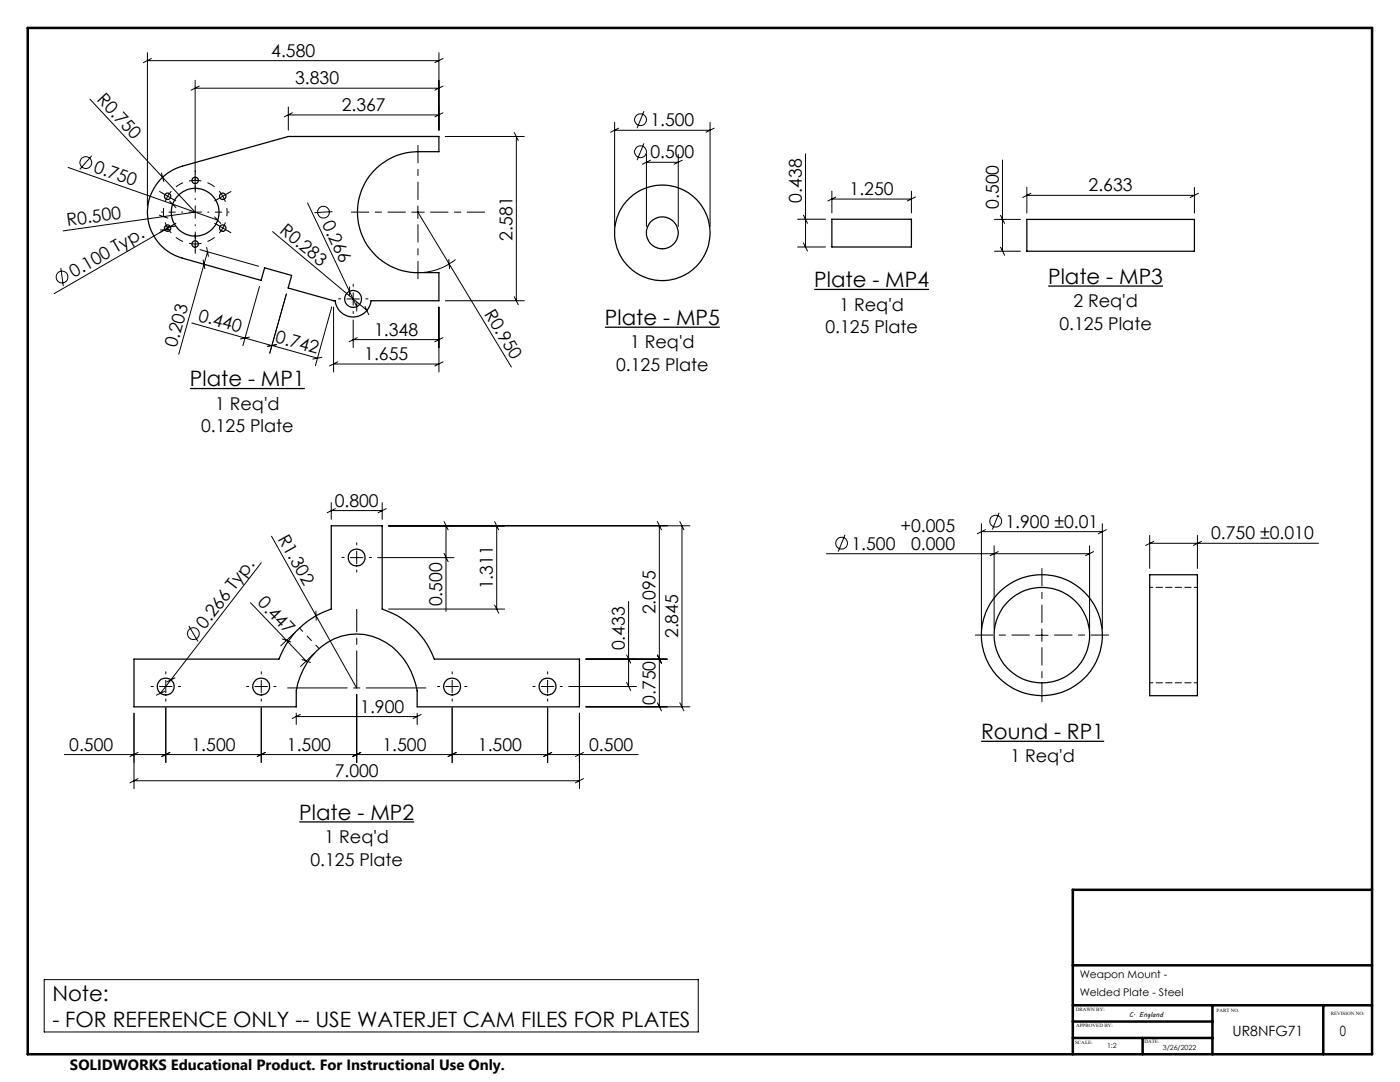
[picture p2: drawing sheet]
<svg xmlns="http://www.w3.org/2000/svg" width="279mm" height="216mm" viewBox="0 0 279 216" stroke-linecap="round" stroke-linejoin="round" font-family="sans-serif">
<g fill="none" stroke="#000" stroke-width=".2">
<path d="M18 19.8l20.9 22.5-26.3 3.8M29.4 10.5v30.6M29.4 12.1h58.2M30.2 11.7l-1.6 .8M38.9 16v18.3M38.9 17.6h48.7M39.8 17.2l-1.7 .8M87.6 10.5v15.5M88.4 11.7l-1.6 .8M88.4 17.2l-1.6 .8M13.6 33.4l29.8 10.5M18.3 31.1l-2.4 2.7"/>
<path d="M32.2 34.5l.5 1.7M37.7 36.1l1.1-.1 1.4 .1M38.9 34.7v2.6M57.5 21.3v4.7M57.5 22.9h30.1M58.3 22.5l-1.6 .8M88.4 22.5l-1.6 .8M88.9 27.2h15.7M102.6 26.4l.8 1.6M103 27.2v32.8M122.7 24.4v20.8M122.7 26h19"/>
<path d="M123.5 25.6l-1.7 .8M128.5 22.2l-1.4 3.4M128.5 28.6l-1.4 3.4M129 30.8v14.4M129 32.4h6.4M129.8 32l-1.6 .8M135.4 30.8v14.4M136.2 32l-1.7 .8M141.7 24.4v20.8M142.5 25.6l-1.6 .8M160.8 30.7v18.6M166 38.1v4.4"/>
<path d="M166 39.7h15.9M166.8 39.3l-1.6 .8M181.9 38.1v4.4M182.7 39.3l-1.6 .8M200.1 31.9v18.2M204.9 37.4v5.1M204.9 39h33.5M205.7 38.6l-1.6 .8M238.4 37.4v5.1M239.2 38.6l-1.7 .8M12.1 53.5l.5 3.6M31.8 42.9l1.7 .6"/>
<path d="M33.8 45.8l-1.8 .1M33.8 40.1l1.3 1.3M34 45.2l-23.2 13.4M34.9 45.2l-1.8 .1M39.9 49.8l11.7 3.3M40.5 51.9l.4 1.7M41.2 49.4l.4 1.8M41.4 50.3l-5.7 20.4M42.8 43.3l1.3 1.3M51.8 57.2l-3.3 11.8M54.4 46.2l18.8 15.7M57.1 58.7l-3.3 11.8"/>
<path d="M61.4 40.5l9.8 20.7M66.4 42.2l-3.6 .2M69.2 59.7h2.5M69.8 57.2l-.1 1.9M70.5 58.4v2.5M82.2 42.3h2.5M83.4 41.1v2.5M83.4 42.3l18.7 30.9M89.6 51.8l.1 1.8M90.9 51.8a11.7 11.7 0 0 1-6.2 2.5M102.6 59.2l.8 1.6M159.2 43.7h5.5"/>
<path d="M159.2 49.3h5.5M160.3 42.9l.8 1.7M160.3 48.5l.8 1.6M198.5 43.8h5.2M198.5 50.1h5.2M199.7 43l.8 1.6M199.7 49.3l.8 1.6M38.3 64.5l16 4.5M49.8 67.3l-1.8 .3M54.3 68.9l9.1 2.6M55.2 68.8l-1.8 .3 1.8-.3M64.2 71.3l-1.8 .3"/>
<path d="M66.2 61.2l-3.3 11.8M66.6 61.3v12.9M66.6 72.6h21M67.4 72.2l-1.6 .8M70.5 63.9v5.5M70.5 67.8h17.1M71.2 60.3v1.8M71.3 67.4l-1.6 .8M72.8 61.1l.8 1.7M87.6 61.3v12.9M88.4 67.4l-1.6 .8M88.4 72.2l-1.6 .8"/>
<path d="M88.9 60h15.7M52.1 112.3l-20.1 26M54.2 107l17 30.3M66.1 100.3v3.3M66.1 101.9h10.2M66.9 101.5l-1.6 .8M69.9 111.3h2.5M71.2 110v2.5M75.4 111.3h15.2M76.3 100.3v3.3M77.1 101.5l-1.6 .8M77.5 104.9h60.2"/>
<path d="M88.6 110.4l.8 1.7M88.6 104.1l.8 1.6M89 104.9v17.1M98.7 104.1l.8 1.6M99.1 104.9v16.6M131.2 104.1l.8 1.6M131.6 104.9v36.1M135.7 104.1l.8 1.6M136.1 104.9v36.1M164.9 110.5h52.6M168.6 106.7l-1.3 3.4M195.9 104.5v21"/>
<path d="M195.9 106.1h24.1M196.7 105.7l-1.6 .8M198.4 108.9v16.6M199.2 110.1l-1.6 .8M199.4 102.3l-1.4 3.4M217.5 108.9v16.6M218.3 110.1l-1.7 .8M220 104.5v21M220.8 105.7l-1.6 .8M229.4 106.8v6.6M229.4 108.4h33.7M230.3 108l-1.7 .8"/>
<path d="M239 106.8v6.6M239.8 108l-1.6 .8M31.8 137h2.5M32.9 137.9l-1.7 .8M33.1 135.7v2.6M34.9 135.3l-1.6 .8M37.7 124.9l1.8 3.1M50 120.3l11.1 11.6M50.9 137h2.5M52.1 135.7v2.6M56.3 127.5l1.7 .6M58.8 126.2l-2.8 2.7"/>
<path d="M60.3 131.6l1.6 .6M62.8 130.3l-2.8 2.7M63 122l.1 1.8M71.2 138.6v13.6M77.5 121.5h23.2M89 137h2.5M90.2 135.7v2.6M98.7 120.7l.8 1.6M108 137h2.5M109.3 135.7v2.6M113.5 137h13.5M116.9 131.5h16.3"/>
<path d="M125.1 136.2l.8 1.6M125.1 130.7l.8 1.6M125.4 120v17M131.2 130.7l.8 1.6M206.7 126.8h2.5M207.9 125.5v2.5M12.8 150.6h114.6M26.7 142.3v15.1M26.7 155.8h88.9M27.6 155.4l-1.7 .8M27.6 150.1l-1.7 .9M33.1 141.2v11"/>
<path d="M33.9 150.1l-1.6 .9M52.1 141.2v11M53 150.1l-1.7 .9M59.1 142.3v2.3M59.1 143h24.2M59.9 142.6l-1.6 .8M72 150.1l-1.6 .9M83.3 142.3v2.3M84.1 142.6l-1.7 .8M90.2 141.2v11M91.1 150.1l-1.7 .9M109.3 141.2v11"/>
<path d="M110.1 150.1l-1.6 .9M115.6 142.3v15.1M116.5 150.1l-1.7 .9M116.5 155.4l-1.7 .8M116.9 141h20.8M131.2 140.2l.8 1.7M135.7 140.2l.8 1.7M8.8 195.5h130.5v10.4h-130.5z"/>
<circle cx="17.1" cy="32.4" r="1.18"/>
<circle cx="127.8" cy="23.9" r="1.18"/>
<circle cx="127.8" cy="30.3" r="1.18"/>
<circle cx="12.4" cy="55.3" r="1.18"/>
<circle cx="64.6" cy="42.3" r="1.17"/>
<circle cx="167.9" cy="108.4" r="1.18"/>
<circle cx="198.7" cy="104" r="1.18"/>
<circle cx="38.6" cy="126.4" r="1.18"/>
</g>
<path d="M162.5 57.8h22.9M209.2 57.1h22.9M37.9 77.5h22.9M120.7 65.3h23M195.8 147.9h24.6M59.7 164h23" fill="none" stroke="#000" stroke-width=".26"/>
<g fill="none" stroke="#000" stroke-width=".2" stroke-dasharray="15.2 1.3 1.3 1.3" stroke-linecap="butt">
<path d="M33.5 39.2l-.5 1.1M33.5 39.2l.7-1.1M36.5 36.5l-1.4 .8M42.8 37.3l-1.4-.8M44.5 39.2l-.8-1.1M44.5 39.2l.5 1.1M32.7 41.5v1.6M33.5 45.5l.7 1M33.5 45.5l-.5-1.1M35.1 47.4l1.4 .8M39 48.7l1.2-.1M39 48.7l-1.3-.1"/>
<path d="M41.4 48.2l1.4-.8M44.5 45.5l.5-1.1M44.5 45.5l-.8 1M45.3 43.1v-1.6"/>
</g>
<g fill="none" stroke="#000" stroke-width=".2" stroke-dasharray="15.2 1.3 1.3 1.3">
<path d="M32.4 38.5l-.6-.3M33.5 39.2l-1.1-.7M33.5 39.2l1.1 .6M34.6 39.8l.5 .3M39 34.7v-.6M39 37.2v.7M43.4 39.8l-.6 .3M44.5 39.2l1-.7M44.5 39.2l-1.1 .6M45.5 38.5l.6-.3M32.4 46.1l-.6 .3M33.5 45.5l-1.1 .6"/>
<path d="M33.5 45.5l1.1-.6M34.6 44.9l.5-.3M39 42.3v-1.2M39 42.3h-1.3M39 42.3v1.3M39 42.3h1.2M39 48.7v1.2M39 48.7v-1.3M39 49.9v.7M39 47.4v-.6M43.4 44.9l-.6-.3M44.5 45.5l1 .6"/>
<path d="M44.5 45.5l-1.1-.6M45.5 46.1l.6 .3M68 59.6h-.5M70.5 57.1v-.4M73 59.6h.4M70.5 62.1v.5M68.7 111.2h-.4M71.2 108.7v-.4M71.2 113.7v.5M73.7 111.2h.4M30.6 137h-.4M33.1 134.5v-.5"/>
<path d="M33.1 139.5v.4M35.6 137h.4M49.6 137h-.4M52.1 134.5v-.5M52.1 139.5v.4M54.6 137h.5M87.7 137h-.4M90.2 134.5v-.5M90.2 139.5v.4M92.7 137h.5M106.8 137h-.4M109.3 134.5v-.5"/>
<path d="M109.3 139.5v.4M111.8 137h.4"/>
</g>
<path d="M83.4 39.8v-10.8M80.9 42.3h-10.8M83.4 44.8v10.8M85.9 42.3h10.8M205.4 126.7h-10.8M207.9 124.2v-10.8M207.9 129.2v10.8M210.4 126.7h10.9" fill="none" stroke="#000" stroke-width=".2" stroke-dasharray="15.2 1.3 1.3 1.3" stroke-dashoffset="11.7"/>
<path d="M39 39.8v-4.2M36.5 42.3h-4.3M39 44.8v4.3M41.5 42.3h4.2" fill="none" stroke="#000" stroke-width=".2" stroke-dasharray="15.2 1.3 1.3 1.3" stroke-dashoffset="15"/>
<path d="M5.5 5.6h268.3v204.8h-268.3zM273.8 177.6h-59.7v32.8M214.1 192.6h59.7M214.1 200.6h59.7M214.1 203.8h27.9M214.1 207.1h27.9M228 207.1v3.3M242 200.6v9.8M264.1 200.6v9.8" fill="none" stroke="#000" stroke-width=".5"/>
<path d="M57.4 137.3h27.6" fill="none" stroke="#000" stroke-width=".2" stroke-dasharray="15.2 1.3 1.3 1.3" stroke-dashoffset="3.4"/>
<path d="M71.2 137.3v-15.7" fill="none" stroke="#000" stroke-width=".2" stroke-dasharray="15.2 1.3 1.3 1.3" stroke-dashoffset="7.8"/>
<path d="M63.7 129.4l-3.9-4.1" fill="none" stroke="#000" stroke-width=".2" stroke-dasharray="15.2 1.3 1.3 1.3" stroke-dashoffset="14.3"/>
<g fill="none" stroke="#000" stroke-width=".25">
<path d="M32.3 35.5l2.2-1.6 1.9-.7 21.1-6h30.1v3.1h-4.2a12.1 12.1 0 0 0-12.1 12 12.1 12.1 0 0 0 12.1 12.1h4.2v5.6h-13.6a3.6 3.6 0 0 1-3.5 3.3 3.6 3.6 0 0 1-3.6-3.3l-9.4-2.5 .7-2.5-5.4-1.6-.7 2.6-15.7-4.5a9.5 9.5 0 0 1-4.1-16zM166 43.7h15.9v5.6h-15.9zM204.9 43.8h33.5v6.3h-33.5zM229.4 114.7h9.6v24.1h-9.6zM26.7 131.5h29a16.8 16.8 0 0 1 10.4-10v-16.6h10.2v16.6a16.6 16.6 0 0 1 10.4 10h28.9v9.5h-32.3a13.2 13.2 0 0 0-10.6-14.4 12.1 12.1 0 0 0-12.8 8.5l-.8 2.7v3.2h-32.4z"/>
<circle cx="33.5" cy="39.2" r=".63"/>
<circle cx="38.9" cy="36" r=".64"/>
<circle cx="44.5" cy="39.2" r=".64"/>
<circle cx="33.5" cy="45.5" r=".63"/>
<circle cx="38.9" cy="42.3" r="4.8"/>
<circle cx="38.9" cy="48.7" r=".64"/>
<circle cx="44.5" cy="45.5" r=".64"/>
<circle cx="70.5" cy="59.7" r="1.69"/>
<circle cx="132.2" cy="46.5" r="9.5"/>
<circle cx="132.2" cy="46.5" r="3.2"/>
<circle cx="71.2" cy="111.2" r="1.69"/>
<circle cx="33.1" cy="137" r="1.69"/>
<circle cx="52.1" cy="137" r="1.69"/>
<circle cx="90.2" cy="137" r="1.69"/>
<circle cx="109.3" cy="137" r="1.69"/>
<circle cx="207.9" cy="126.7" r="12.1"/>
<circle cx="207.9" cy="126.8" r="9.5"/>
</g>
<path d="M239 117.2h-9.5M229.5 136.2h9.5" fill="none" stroke="#000" stroke-width=".2" stroke-dasharray="1.3 .6" stroke-dashoffset=".6"/>
<g font-size="4.2">
<text x="162.5" y="57.3">Plate - MP4</text>
<text x="209.2" y="56.6">Plate - MP3</text>
<text x="120.7" y="64.8">Plate - MP5</text>
<text x="37.9" y="77.1">Plate - MP1</text>
<text x="195.8" y="147.5">Round - RP1</text>
<text x="59.7" y="163.5">Plate - MP2</text>
<text x="10.4" y="199.8">Note:</text>
<text x="10.4" y="205">- FOR REFERENCE ONLY -- USE WATERJET CAM FILES FOR PLATES</text>
</g>
<g font-size="3.5">
<text x="54.1" y="11.3">4.580</text>
<text x="58.9" y="16.8">3.830</text>
<text x="19.2" y="20" transform="rotate(47 19.2 20)">R0.750</text>
<text x="68.2" y="22.1">2.367</text>
<text x="129.8" y="25.2">1.500</text>
<text x="18.5" y="34.3" transform="rotate(19 18.5 34.3)">0.750</text>
<text x="129.8" y="31.6">0.500</text>
<text x="160" y="40.4" transform="rotate(-90 160 40.4)">0.438</text>
<text x="169.6" y="38.9">1.250</text>
<text x="199.3" y="41.7" transform="rotate(-90 199.3 41.7)">0.500</text>
<text x="217.3" y="38.2">2.633</text>
<text x="13.5" y="45.2" transform="rotate(-8 13.5 45.2)">R0.500</text>
<text x="55.6" y="46.2" transform="rotate(40 55.6 46.2)">R0.283</text>
<text x="64.2" y="44.6" transform="rotate(65 64.2 44.6)">0.266</text>
<text x="102.3" y="48" transform="rotate(-90 102.3 48)">2.581</text>
<text x="14.8" y="55.4" transform="rotate(-30 14.8 55.4)">0.100 Typ.</text>
<text x="39.4" y="64" transform="rotate(16 39.4 64)">0.440</text>
<text x="96.6" y="62.6" transform="rotate(59 96.6 62.6)">R0.950</text>
<text x="167.5" y="62">1 Req'd</text>
<text x="211.4" y="65.8">0.125 Plate</text>
<text x="214.2" y="61.3">2 Req'd</text>
<text x="35.2" y="69.5" transform="rotate(-74 35.2 69.5)">0.203</text>
<text x="54.8" y="68.3" transform="rotate(16 54.8 68.3)">0.742</text>
<text x="72.7" y="71.8">1.655</text>
<text x="74.7" y="67">1.348</text>
<text x="125.8" y="69.5">1 Req'd</text>
<text x="164.7" y="66.5">0.125 Plate</text>
<text x="123" y="74">0.125 Plate</text>
<text x="42.9" y="81.8">1 Req'd</text>
<text x="40.1" y="86.3">0.125 Plate</text>
<text x="66.8" y="101.1">0.800</text>
<text x="55.3" y="107.5" transform="rotate(61 55.3 107.5)">R1.302</text>
<text x="179.7" y="106.2">+0.005</text>
<text x="200.7" y="105.3">1.900 ±0.01</text>
<text x="241.7" y="107.6">0.750 ±0.010</text>
<text x="169.9" y="109.7">1.500</text>
<text x="181.8" y="109.7">0.000</text>
<text x="98.4" y="117.6" transform="rotate(-90 98.4 117.6)">1.311</text>
<text x="40.9" y="125.7" transform="rotate(-52 40.9 125.7)">0.266 Typ.</text>
<text x="51.2" y="120.4" transform="rotate(46 51.2 120.4)">0.447</text>
<text x="88.3" y="121" transform="rotate(-90 88.3 121)">0.500</text>
<text x="130.8" y="122.6" transform="rotate(-90 130.8 122.6)">2.095</text>
<text x="124.7" y="129.8" transform="rotate(-90 124.7 129.8)">0.433</text>
<text x="135.3" y="127.3" transform="rotate(-90 135.3 127.3)">2.845</text>
<text x="71.9" y="142.2">1.900</text>
<text x="130.8" y="140.6" transform="rotate(-90 130.8 140.6)">0.750</text>
<text x="13.8" y="149.8">0.500</text>
<text x="38.2" y="149.8">1.500</text>
<text x="57.3" y="149.8">1.500</text>
<text x="76.3" y="149.8">1.500</text>
<text x="95.4" y="149.8">1.500</text>
<text x="117.6" y="149.8">0.500</text>
<text x="66.8" y="155">7.000</text>
<text x="201.6" y="152.1">1 Req'd</text>
<text x="62" y="172.8">0.125 Plate</text>
<text x="64.8" y="168.2">1 Req'd</text>
</g>
<text font-size="3" x="14" y="213.5">SOLIDWORKS Educational Product. For Instructional Use Only.</text>
<g font-size="2.8">
<text x="246" y="206.7">UR8NFG71</text>
<text x="267.4" y="206.7">0</text>
</g>
<g font-size="2.1">
<text x="215.5" y="195.1">Weapon Mount -</text>
<text x="215.5" y="198.8">Welded Plate - Steel</text>
</g>
<g font-size="1.4">
<text x="225.3" y="202.9">C. England</text>
<text x="220.9" y="209.1">1:2</text>
<text x="232.1" y="209.6">3/26/2022</text>
</g>
<g font-size="1">
<text x="214.7" y="201.6">DRAWN BY:</text>
<text x="242.8" y="201.9">PART NO.</text>
<text x="265.6" y="202.5">REVISION NO:</text>
<text x="214.6" y="208.3">SCALE:</text>
<text x="214.8" y="205">APPROVED BY:</text>
<text x="228.4" y="208.2">DATE:</text>
</g>
</svg>
